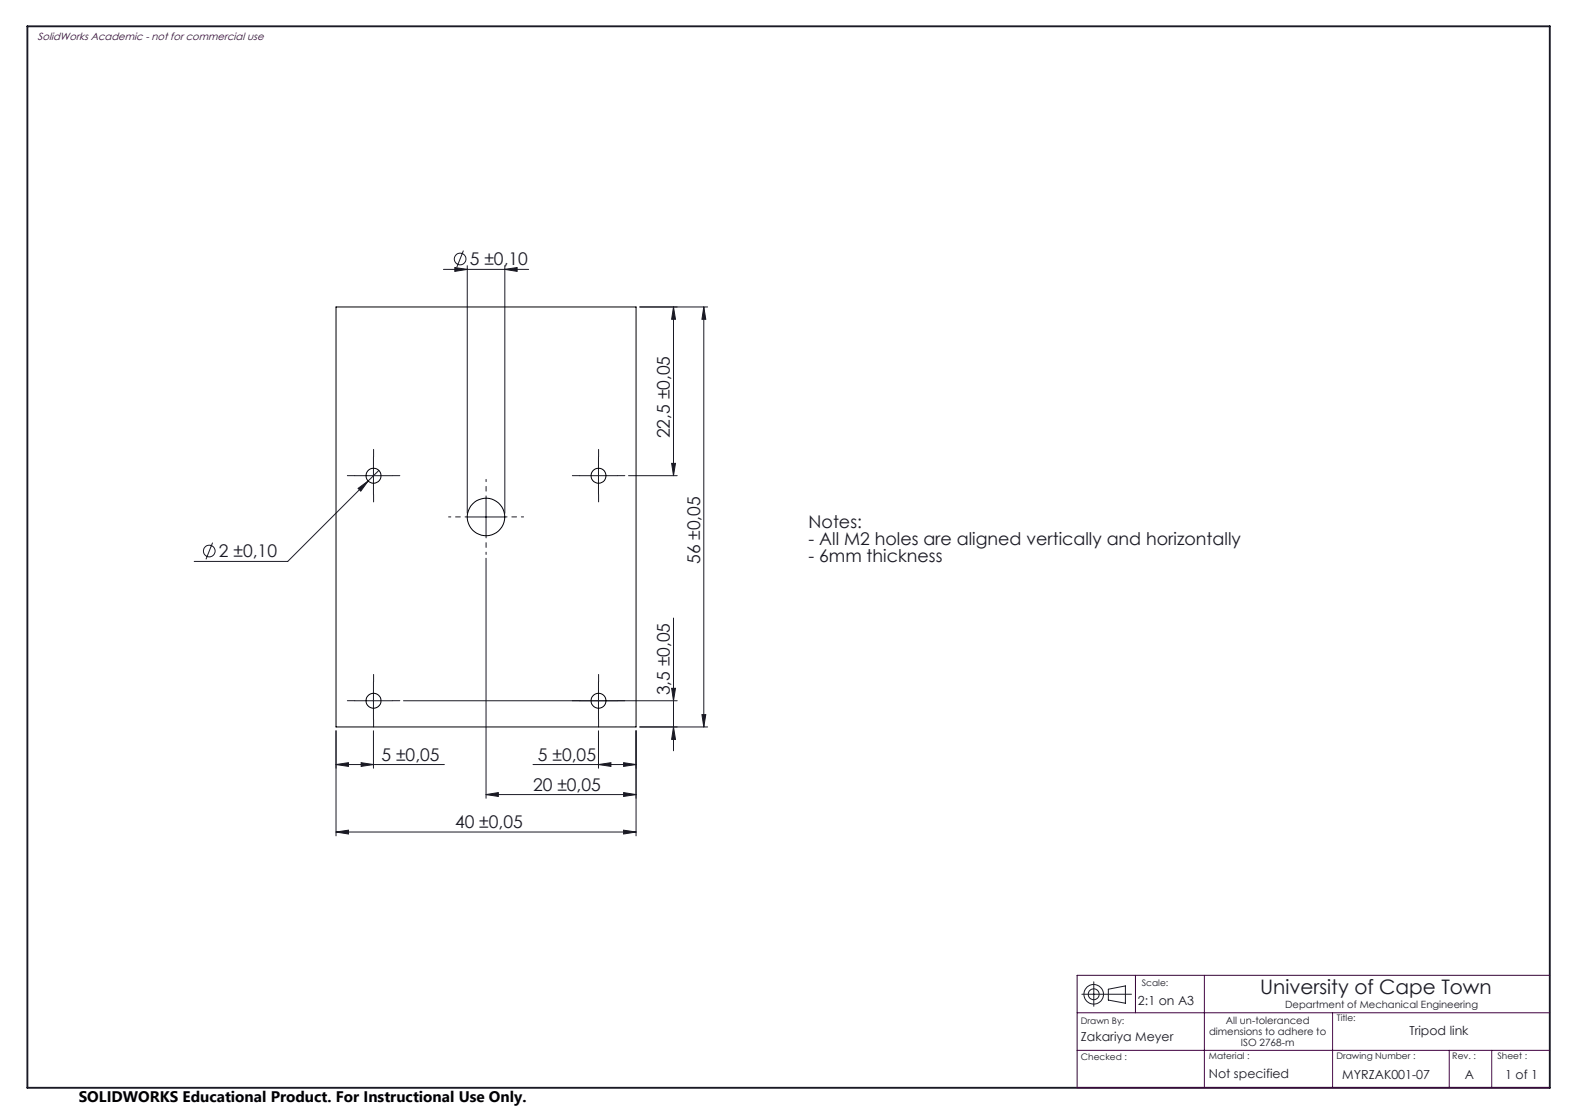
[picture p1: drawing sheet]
<svg xmlns="http://www.w3.org/2000/svg" width="420mm" height="297mm" viewBox="0 0 420 297" stroke-linecap="round" stroke-linejoin="round" font-family="sans-serif">
<g fill="none" stroke="#191924" stroke-width=".27">
<path d="M118.3 71.8h22.7M121.3 71.3l3.3 .5-3.3 .6zM123.6 66.8l-1.8 4.5M124.6 70.8v66M134.6 71.8l3.3-.5v1.1zM134.6 70.8v66M170.6 81.8h18.1M179.6 81.8l.5 3.3h-1zM179.6 81.8v45M187.7 81.8l.5 3.3h-1zM187.7 81.8v112M94.6 126.8h10"/>
<path d="M95.5 130.2l2.7-2-2 2.7zM98.2 128.2l-21.5 21.5h-24.9M99.6 121.8v10M101 125.4l-2.8 2.8M124.6 137.8h10M129.6 132.8v10M154.6 126.8h10M159.6 121.8v10M167.6 126.8h13M179.1 123.5h1l-.5 3.3zM56.7 144.7l-1.8 4.4M129.6 148.8v64"/>
<path d="M179.6 164.8v35.4M89.6 194.8v28M94.6 186.8h10M99.6 181.8v10M99.6 194.8v10M107.6 186.8h73M159.6 194.8v10M159.6 181.8v10M169.6 194.8v28M179.1 183.5h1l-.5 3.3zM179.6 193.8l.5 3.3h-1zM187.2 190.5h1l-.5 3.3z"/>
<path d="M188.7 193.8h-18.1M89.6 203.8l3.3-.5v1zM89.6 203.8h28.9M96.3 203.3l3.3 .5-3.3 .5zM129.6 211.8l3.3-.5v1zM129.6 211.8h40M142.1 203.8h27.5M159.6 203.8l3.3-.5v1zM166.3 203.3l3.3 .5-3.3 .5zM166.3 211.3l3.3 .5-3.3 .5zM89.6 221.8l3.3-.5v1.1zM89.6 221.8h80"/>
<path d="M166.3 221.3l3.3 .5-3.3 .6zM288.5 265.1h13.2M291.7 261.8v6.5M295.6 263.7l4.5-.8v4.6l-4.5-.9z"/>
<circle cx="122.7" cy="69.1" r="1.56"/>
<circle cx="55.8" cy="146.9" r="1.56"/>
<circle cx="291.6" cy="265.1" r="2.61"/>
<circle cx="291.7" cy="265.1" r="1.45"/>
</g>
<g fill="none" stroke="#191924" stroke-width=".27" stroke-dasharray="15.2 1.3 1.3 1.3">
<path d="M94.6 126.8h-2M99.6 121.8v-2M99.6 131.8v2M104.6 126.8h2M154.6 126.8h-2M159.6 121.8v-2M159.6 131.8v2M164.6 126.8h2M94.6 186.8h-2M99.6 181.8v-2M99.6 191.8v2M104.6 186.8h2"/>
<path d="M154.6 186.8h-2M159.6 181.8v-2M159.6 191.8v2M164.6 186.8h2"/>
</g>
<path d="M124.6 137.8h-5M129.6 132.8v-5M134.6 137.8h5M129.6 142.8v5" fill="none" stroke="#191924" stroke-width=".27" stroke-dasharray="15.2 1.3 1.3 1.3" stroke-dashoffset="14.6"/>
<path d="M7.3 7h406v283h-406z" fill="none" stroke="#191924" stroke-width=".5"/>
<path d="M287.2 270h126.1M302.8 260v10M321.2 260v30M355.4 270v20M413.3 260h-126.1v30h126.1M287.2 280h126.1M386.5 280v10M397.8 280v10" fill="none" stroke="#400040" stroke-width=".27"/>
<g fill="#191924">
<path d="M166.3 221.3l3.3 .5-3.3 .6zM89.6 221.8l3.3-.5v1.1z"/>
<path d="M121.3 71.3l3.3 .5-3.3 .6zM134.6 71.8l3.3-.5v1.1zM95.5 130.2l.7 .7 2-2.7zM89.6 203.8l3.3-.5v1zM96.3 203.3l3.3 .5-3.3 .5z"/>
<path d="M129.6 211.8l3.3-.5v1zM166.3 211.3l3.3 .5-3.3 .5z"/>
<path d="M166.3 203.3l3.3 .5-3.3 .5zM159.6 203.8l3.3-.5v1z"/>
<path d="M187.2 190.5h1l-.5 3.3zM187.7 81.8l.5 3.3h-1z"/>
<path d="M179.1 183.5h1l-.5 3.3zM179.6 193.8l.5 3.3h-1zM179.6 81.8l.5 3.3h-1zM179.1 123.5h1l-.5 3.3z"/>
</g>
<g fill="none" stroke="#000" stroke-width=".27">
<path d="M89.6 81.8h80v112h-80z"/>
<circle cx="99.6" cy="126.8" r="1.99"/>
<circle cx="129.6" cy="137.8" r="5"/>
<circle cx="159.6" cy="126.8" r="2"/>
<circle cx="99.6" cy="186.8" r="1.99"/>
<circle cx="159.6" cy="186.8" r="1.99"/>
</g>
<text font-size="5.3" fill="#191924" x="336" y="265.1">University of Cape Town</text>
<g font-size="4.7" fill="#191924">
<text x="125.3" y="70.7">5 ±0,10</text>
<text x="178.6" y="116.8" transform="rotate(-90 178.6 116.8)">22,5 ±0,05</text>
<text x="215.6" y="140.7">Notes:</text>
<text x="58.4" y="148.6">2 ±0,10</text>
<text x="215.6" y="145.2">- All M2 holes are aligned vertically and horizontally</text>
<text x="215.6" y="149.8">- 6mm thickness</text>
<text x="186.7" y="150.4" transform="rotate(-90 186.7 150.4)">56 ±0,05</text>
<text x="178.6" y="185.4" transform="rotate(-90 178.6 185.4)">3,5 ±0,05</text>
<text x="101.7" y="202.8">5 ±0,05</text>
<text x="143.5" y="202.8">5 ±0,05</text>
<text x="142.2" y="210.8">20 ±0,05</text>
<text x="121.4" y="220.8">40 ±0,05</text>
</g>
<text font-size="4.1" x="21" y="293.7">SOLIDWORKS Educational Product. For Instructional Use Only.</text>
<g font-size="3.3" fill="#191924">
<text x="303.5" y="267.8">2:1 on A3</text>
<text x="375.8" y="275.9">Tripod link</text>
<text x="288.2" y="277.6">Zakariya Meyer</text>
<text x="322.4" y="287.5">Not specified</text>
<text x="357.9" y="287.6">MYRZAK001-07</text>
<text x="390.6" y="287.6">A</text>
<text x="401.4" y="287.6">1 of 1</text>
</g>
<text font-size="2.8" fill="#400040" x="10" y="10.5">SolidWorks Academic - not for commercial use</text>
<g font-size="2.7" fill="#191924">
<text x="342.7" y="268.7">Department of Mechanical Engineering</text>
<text x="322.4" y="275.9">dimensions to adhere to</text>
<text x="326.9" y="272.9">All un-toleranced</text>
<text x="330.9" y="278.9">ISO 2768-m</text>
</g>
<g font-size="2.4" fill="#191924">
<text x="304.5" y="262.8">Scale:</text>
<text x="288.2" y="272.9">Drawn By:</text>
<text x="356.5" y="272.3">Title:</text>
<text x="288.2" y="282.6">Checked :</text>
<text x="322.4" y="282.3">Material :</text>
<text x="356.4" y="282.3">Drawing Number :</text>
<text x="387.3" y="282.4">Rev. :</text>
<text x="399.3" y="282.3">Sheet :</text>
</g>
</svg>
